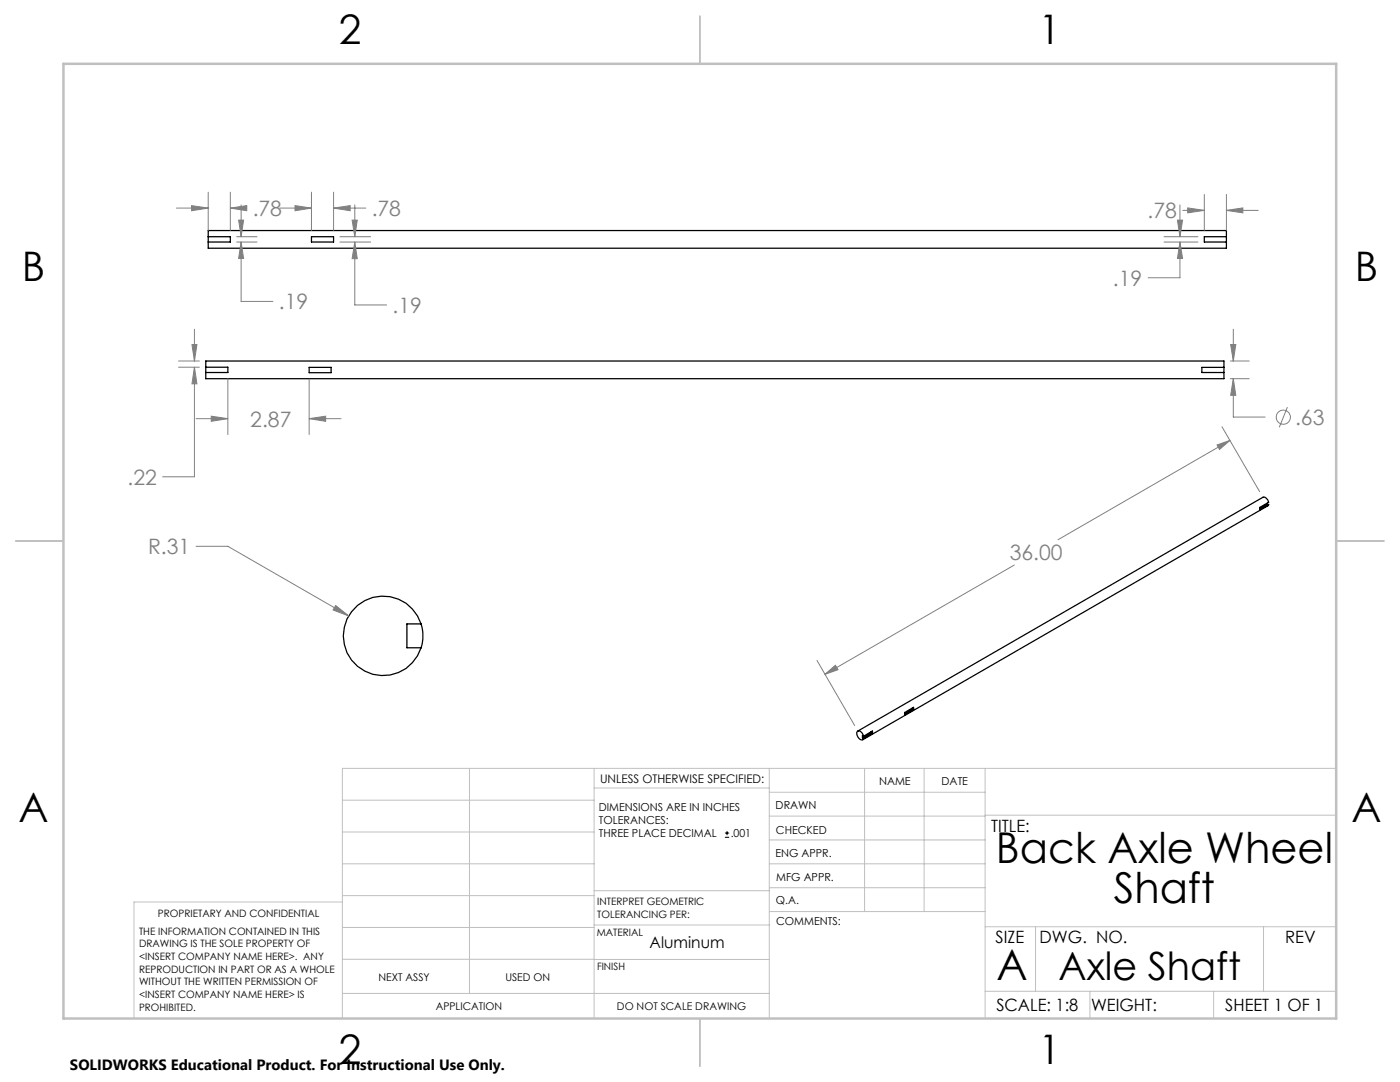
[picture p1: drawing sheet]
<svg xmlns="http://www.w3.org/2000/svg" width="279mm" height="216mm" viewBox="0 0 279 216" stroke-linecap="round" stroke-linejoin="round" font-family="sans-serif">
<g fill="none" stroke="#000" stroke-width=".25">
<path d="M41.6 47.2h4.4v1.1h-4.4M41.6 47.2v-1.2h203.2v1.2M41.6 48.3v1.2h203.2v-1.2M41.6 47.2v1.1M62.2 47.2h4.4v1.1h-4.4zM244.8 47.2h-4.5v1.1h4.5M244.8 47.2v1.1M41.1 73.3h4.4v1h-4.4M41.1 73.3v-1.3h203.2v1.3M41.1 74.3v1.3h203.2v-1.3M41.1 73.3v1M61.7 73.3h4.4v1.1h-4.4z"/>
<path d="M244.3 73.3h-4.4v1h4.4M244.3 73.3v1M252.9 100.4v.2M252.9 100.6l-1.4 .8M252.9 100.6l.3 .1M253.2 100.7l-1.8 1v-.5l1.8-1a1.07 1.07 0 0 0-1.2-1l-80.8 46.7M253.2 100.7l-.2 .2-80.8 46.7M84 124.5a7.9 7.9 0 0 0-12.2-4.1 7.9 7.9 0 0 0 0 12.9 7.9 7.9 0 0 0 12.2-4M84 124.5a8.2 8.2 0 0 1 0 4.8M84 124.5h-2.8v4.8h2.8M172.1 147.2l.3 .2M172.4 146.9a1.06 1.06 0 0 0-1.3-1 1.18 1.18 0 0 0 1.1 1.7l.2-.2"/>
<path d="M172.4 146.9l-.3-.1v.4M173.8 146v.2M173.8 146.2l-1.7 1M173.8 146.2l.3 .2M174.1 146.4v-.5l-1.7 1M174.1 146.4l-1.7 1M180.6 142.2l1.7-1.1v.5l-1.7 1zM182.1 141.3v.2M182.1 141.5l-1.5 .8M182.1 141.5l.2 .1"/>
</g>
<g fill="none" stroke="#808080" stroke-width=".2">
<path d="M41.6 38.3v7.7M46 38.3v7.7M62.2 38.3v7.7M66.6 38.3v7.7M240.3 38.8v7.2M244.8 38.8v7.2M35.2 41.5h6.4M38.2 41l3.4 .5-3.4 .6zM46 41.5l3.2-.5v1.1zM46 41.5h3.2M47.2 47.2h4.1M47.2 48.3h4.1"/>
<path d="M47.6 43.9h1l-.5 3.3zM48.1 48.3l.5 3.3h-1zM48.1 48.3v11.8h6.4M48.1 40.9v6.3M55.8 41.5h6.4M58.9 41l3.3 .5-3.3 .6zM66.6 41.5l3.3-.5v1.1zM66.6 41.5h6.4M67.8 47.2h6.2M67.8 48.3h6.2M70.3 43.9h1l-.5 3.3zM70.8 48.3l.5 3.3h-1z"/>
<path d="M70.8 48.3v12.6h6.4M70.8 40.9v6.3M232.3 47.2h6.8M232.3 48.3h6.8M235 43.9h1l-.5 3.3zM235.5 48.3l.5 3.3h-1zM235.5 48.3v7.1h-6.4M235.5 40.9v6.3M236 42h4.3M237 41.5l3.3 .5-3.3 .5zM244.8 42l3.2-.5v1zM244.8 42h6.3"/>
<path d="M35.6 73.3h4.2M35.6 72h4.2M38.3 68.8h1l-.5 3.2zM38.8 73.3l.5 3.3h-1zM38.8 73.3v21.8h-6.3M38.8 65.7v6.3M45.5 75.6v11.1M61.7 75.6v11.1M245.5 72h3.8M245.5 75.6h3.8M245.6 68.8h1l-.5 3.2zM246.1 75.6l.5 3.3h-1z"/>
<path d="M246.1 75.6v7.6h6.4M246.1 65.7v6.3M39.1 83.5h6.4M42.2 83l3.3 .5-3.3 .6zM61.7 83.5l3.3-.5v1.1zM61.7 83.5h6.4M242.9 88.8l2.6-.9-2.1 1.8zM243.9 85.2l7.5 12.9M245.5 87.9l-34.4 19.8M256.9 81.2l-1.6 4.1M39.1 109h6.4l24.1 13.9M202.4 112.7l-37.8 21.8"/>
<path d="M67 120.8l2.6 2.1-3.1-1.2zM163.1 131.8l7.5 13M164.6 134.5l2.1-1.7 .6 .8z"/>
<circle cx="256.1" cy="83.2" r="1.42"/>
</g>
<path d="M144.7 167.1h.8M144.7 166.2h.8M145.1 165.8v.9" fill="none" stroke="#000" stroke-width=".2"/>
<g fill="none" stroke="#c0c0c0" stroke-width=".2">
<path d="M68.3 159.7h50.3M93.7 153.3v44.9M118.6 153.3v49.9M118.6 157.2h34.9M153.5 153.3v49.9M153.5 158.1h43.1M172.5 153.3v28.6M184.4 153.3v28.6M196.6 153.3v49.9M266.7 153.3h-198.4v49.9M68.3 178.7h50.3M68.3 172.4h50.3"/>
<path d="M68.3 166h50.3M68.3 180h-41.6v23.2M118.6 177.7h35M153.5 167.6h43.1M153.5 162.8h43.1M153.5 172.4h43.1M153.5 177.1h43.1M196.6 162.7h70.1M68.3 198.2h85.2M68.3 191.4l85.2 .1M68.3 185.1h50.3M118.6 184.6h35"/>
<path d="M153.6 181.9h43M196.6 197.8h70.1M196.6 184.9h70.1M206.7 184.9v12.9M217.5 197.8v5.4M242.2 197.8v5.4M252.2 184.9v12.9"/>
</g>
<path d="M139.7 3.2v9.5M3.1 107.9h9.6M266.7 107.9h9.5M139.7 203.2v9.6" fill="none" stroke="#c0c0c0" stroke-width=".25"/>
<path d="M12.7 12.7h254v190.5h-254z" fill="none" stroke="#c0c0c0" stroke-width=".5"/>
<path d="M38.2 41l3.4 .5-3.4 .6zM46 41.5l3.2-.5v1.1zM47.6 43.9h1l-.5 3.3zM48.1 48.3l.5 3.3h-1zM58.9 41l3.3 .5-3.3 .6zM66.6 41.5l3.3-.5v1.1zM70.3 43.9h1l-.5 3.3zM70.8 48.3l.5 3.3h-1zM244.8 42l3.2-.5v1zM237 41.5l3.3 .5-3.3 .5zM235 43.9h1l-.5 3.3zM235.5 48.3l.5 3.3h-1zM38.8 73.3l.5 3.3h-1zM38.3 68.8h1l-.5 3.2zM42.2 83l3.3 .5-3.3 .6zM61.7 83.5l3.3-.5v1.1zM245.6 68.8h1l-.5 3.2zM246.1 75.6l.5 3.3h-1zM242.9 88.8l2.6-.9-2.1 1.8zM164.6 134.5l2.1-1.7 .6 .8zM67 120.8l-.5 .9 3.1 1.2z" fill="#808080"/>
<g font-size="8.5">
<text x="198.8" y="172.1">Back Axle Wheel</text>
<text x="222.3" y="180.2">Shaft</text>
<text x="198.9" y="195.5">A</text>
</g>
<g font-size="8.1">
<text x="67.6" y="8.9">2</text>
<text x="207.3" y="8.9">1</text>
<text x="4.4" y="56.2">B</text>
<text x="270.4" y="56.2">B</text>
<text x="3.7" y="164.1">A</text>
<text x="269.7" y="164.1">A</text>
<text x="67.6" y="212.4">2</text>
<text x="207.3" y="212.4">1</text>
</g>
<text font-size="7.8" x="211.2" y="195.6">Axle Shaft</text>
<g font-size="4.2" fill="#808080">
<text x="50.4" y="43.1">.78</text>
<text x="74.2" y="43.1">.78</text>
<text x="229" y="43.6">.78</text>
<text x="222.1" y="57">.19</text>
<text x="55.7" y="61.7">.19</text>
<text x="78.3" y="62.4">.19</text>
<text x="50" y="85.1">2.87</text>
<text x="258.5" y="84.8">.63</text>
<text x="25.4" y="96.7">.22</text>
<text x="29.5" y="110.6">R.31</text>
<text x="201.5" y="111.8">36.00</text>
</g>
<g font-size="3.4">
<text x="197.8" y="166">TITLE:</text>
<text x="198.7" y="188.1">SIZE</text>
<text x="207.5" y="188.1">DWG. NO.</text>
<text x="256.5" y="188.2">REV</text>
<text x="198.8" y="201.7">SCALE: 1:8</text>
<text x="217.7" y="201.8">WEIGHT:</text>
<text x="244.5" y="201.7">SHEET 1 OF 1</text>
</g>
<text font-size="3.2" x="129.6" y="189.1">Aluminum</text>
<text font-size="3" x="14" y="213.5">SOLIDWORKS Educational Product. For Instructional Use Only.</text>
<text font-size="2.4" x="119.8" y="156.2">UNLESS OTHERWISE SPECIFIED:</text>
<g font-size="2.2">
<text x="119.5" y="161.8">DIMENSIONS ARE IN INCHES</text>
<text x="154.8" y="161.4">DRAWN</text>
<text x="175.4" y="156.6">NAME</text>
<text x="187.9" y="156.7">DATE</text>
<text x="119.5" y="164.4">TOLERANCES:</text>
<text x="119.5" y="167.1">THREE PLACE DECIMAL</text>
<text x="145.8" y="167.1">.001</text>
<text x="154.9" y="166.3">CHECKED</text>
<text x="154.8" y="171">ENG APPR.</text>
<text x="154.9" y="175.7">MFG APPR.</text>
<text x="154.9" y="180.4">Q.A.</text>
<text x="154.9" y="184.6">COMMENTS:</text>
</g>
<g font-size="2.1">
<text x="75.5" y="195.7">NEXT ASSY</text>
<text x="100.9" y="195.7">USED ON</text>
<text x="86.9" y="201.5">APPLICATION</text>
<text x="123.1" y="201.6">DO NOT SCALE DRAWING</text>
</g>
<g font-size="2">
<text x="31.5" y="182.9">PROPRIETARY AND CONFIDENTIAL</text>
<text x="119.2" y="180.6">INTERPRET GEOMETRIC</text>
<text x="119.2" y="183.1">TOLERANCING PER:</text>
<text x="27.8" y="186.5">THE INFORMATION CONTAINED IN THIS</text>
<text x="27.8" y="189">DRAWING IS THE SOLE PROPERTY OF</text>
<text x="27.8" y="191.6">&lt;INSERT COMPANY NAME HERE&gt;. ANY</text>
<text x="119.1" y="186.7">MATERIAL</text>
<text x="27.8" y="194.1">REPRODUCTION IN PART OR AS A WHOLE</text>
<text x="27.8" y="196.6">WITHOUT THE WRITTEN PERMISSION OF</text>
<text x="119.1" y="193.5">FINISH</text>
<text x="27.8" y="199.1">&lt;INSERT COMPANY NAME HERE&gt; IS</text>
<text x="27.8" y="201.7">PROHIBITED.</text>
</g>
</svg>
